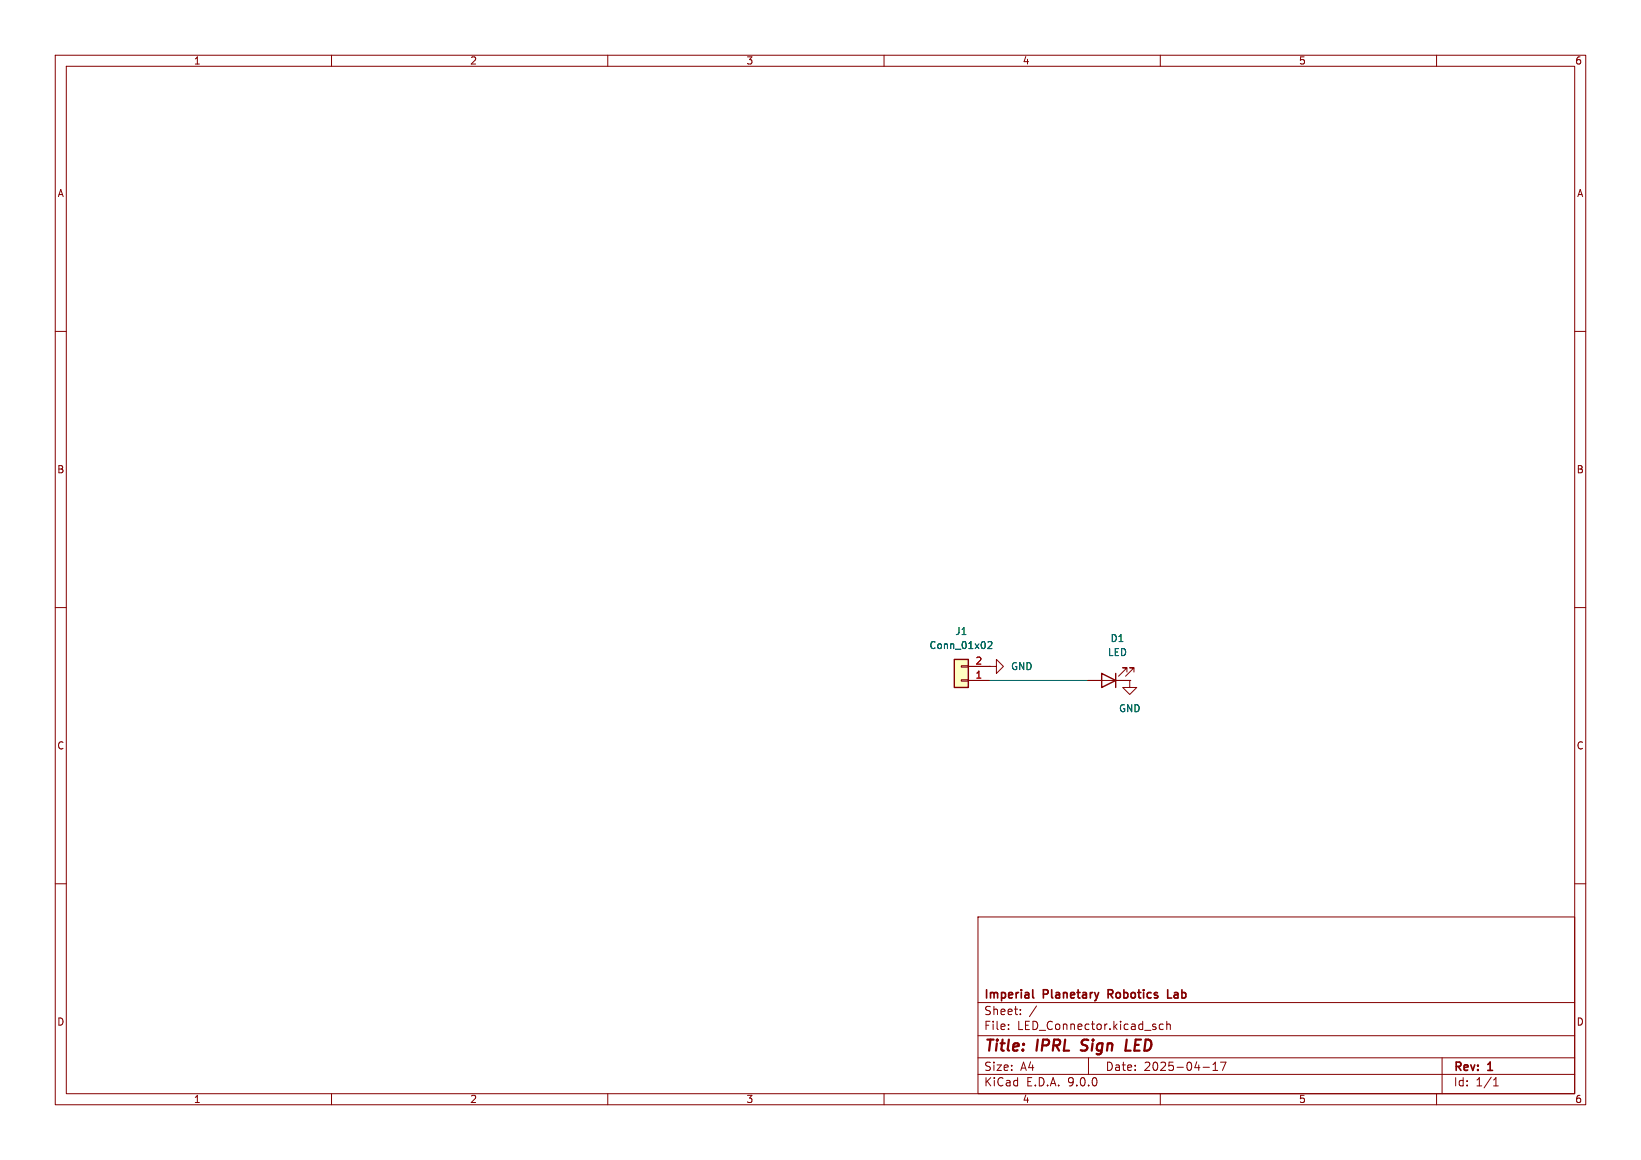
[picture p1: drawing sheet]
<svg xmlns="http://www.w3.org/2000/svg" width="297mm" height="210mm" viewBox="0 0 297 210" stroke-linecap="round" stroke-linejoin="round" font-family="sans-serif">
<g fill="none" stroke="#840000" stroke-width=".18">
<path d="M10 10h277v190h-277zM12 12h273v186h-273zM60 10v2M110 10v2M160 10v2M210 10v2M260 10v2M10 60h2M285 60h2M10 110h2M285 110h2M10 160h2"/>
<path d="M177 166h108v32h-108zM285 160h2M60 198v2M110 198v2M160 198v2M177 194.5h108M177 191.5h108M177 187.5h108M177 181.5h108M182.5 186.3v.1M182.5 185.5v.1M184.7 183.6v.1"/>
<path d="M184.7 182.8v.1M187.6 182.1l-1.3 2M197 191.5v3M210 198v2M210.5 185.5l-.4-.1-.3 .3v.4l.2 .2h.5M211.2 185.5l.2-.1 .3 .1 .1 .9M211.2 184.9v1.5M217.7 193.2h1.2M219.5 193.8h.9M219.5 192.7l.5-.4v1.5M220.9 192.3h1l-.7 1.5M260 198v2"/>
<path d="M261 191.5v6.5M270.3 196.6h.9M270.3 195.5l.4-.4v1.5"/>
</g>
<path d="M195.6 190.1l.3 .1M195.9 188.4l-.1 .2v.4M203.9 188.2l-.2 2h.9" fill="none" stroke="#840000" stroke-width=".4"/>
<path d="M186.9 179.2v1.3l.2 .2M200.6 180h.5M201.1 179.2h-.5v1.5M211.3 179.2v1.5h.8" fill="none" stroke="#840000" stroke-width=".3"/>
<path d="M172.7 119.4h2.6v5.1h-2.6z" fill="#ffffc2"/>
<path d="M172.7 119.4h2.6v5.1h-2.6zM199.4 121.9l2.5 1.3-2.5 1.3zM201.9 121.9v2.6" fill="none" stroke="#840000" stroke-width=".25"/>
<path d="M174 123.1h1.3v.2h-1.3zM174 120.5h1.3v.3h-1.3zM175.3 123.2h3.8M175.3 120.7h3.8M179.1 120.7h1.2v-1.3l1.3 1.3-1.3 1.2v-1.2M179.1 120.7h.1M196.8 123.2h7.7M204 121.7v-.8h-.8h.8l-1.6 1.5M204.5 123.2v1.3h1.2l-1.2 1.2-1.3-1.2h1.3M204.5 123.2h.1M205.2 121.7v-.8h-.7h.7l-1.5 1.5" fill="none" stroke="#840000" stroke-width=".18"/>
<path d="M178.8 116.3l.5-.2 .2 .4-.8 .9h.8" fill="none" stroke="#006464" stroke-width=".18"/>
<path d="M179.1 123.2h17.7" fill="none" stroke="#009600" stroke-width=".18"/>
<g font-size="2.8" fill="#840000">
<text x="178" y="190.9">Title:</text>
<text x="187.7" y="190.9">IPRL</text>
<text x="196.6" y="190.9">Sign</text>
<text x="205.4" y="190.9">LED</text>
</g>
<g font-size="2.1" fill="#840000">
<text x="178" y="184">Sheet:</text>
<text x="178" y="181.2">Imperial</text>
<text x="188.9" y="181.2">Planetary</text>
<text x="201.2" y="181.2">Robotics</text>
<text x="212.6" y="181.2">Lab</text>
<text x="178" y="186.7">File:</text>
<text x="184.1" y="186.7">LED_Connector.kicad_sch</text>
<text x="178" y="196.9">KiCad</text>
<text x="178" y="194.1">Size:</text>
<text x="184.7" y="194.1">A4</text>
<text x="185.7" y="196.9">E.D.A.</text>
<text x="193.3" y="196.9">9.0.0</text>
<text x="200" y="194.1">Date:</text>
<text x="207" y="194.1">2025-04-17</text>
<text x="263" y="194.3">Rev:</text>
<text x="263" y="196.9">Id:</text>
<text x="267.1" y="196.9">1/1</text>
<text x="269.4" y="194.3">1</text>
</g>
<g font-size="1.8" fill="#840000">
<text x="35" y="11.9">1</text>
<text x="85" y="11.9">2</text>
<text x="135" y="11.9">3</text>
<text x="185" y="11.9">4</text>
<text x="235" y="11.9">5</text>
<text x="285" y="11.9">6</text>
<text x="10.3" y="35.9">A</text>
<text x="285.3" y="35.9">A</text>
<text x="10.3" y="85.9">B</text>
<text x="285.3" y="85.9">B</text>
<text x="10.3" y="135.9">C</text>
<text x="285.3" y="135.9">C</text>
<text x="10.3" y="185.9">D</text>
<text x="285.3" y="185.9">D</text>
<text x="35" y="199.9">1</text>
<text x="85" y="199.9">2</text>
<text x="135" y="199.9">3</text>
<text x="185" y="199.9">4</text>
<text x="235" y="199.9">5</text>
<text x="285" y="199.9">6</text>
</g>
<g font-size="1.8" fill="#006464">
<text x="168.1" y="117.7">Conn_01x02</text>
<text x="172.8" y="115.2">J1</text>
<text x="200.4" y="119">LED</text>
<text x="200.9" y="116.4">D1</text>
<text x="182.9" y="121.5">GND</text>
<text x="202.4" y="129.1">GND</text>
</g>
<g font-size="1.8" fill="#a90000">
<text x="176.5" y="122.9">1</text>
<text x="176.5" y="120.4">2</text>
</g>
</svg>
